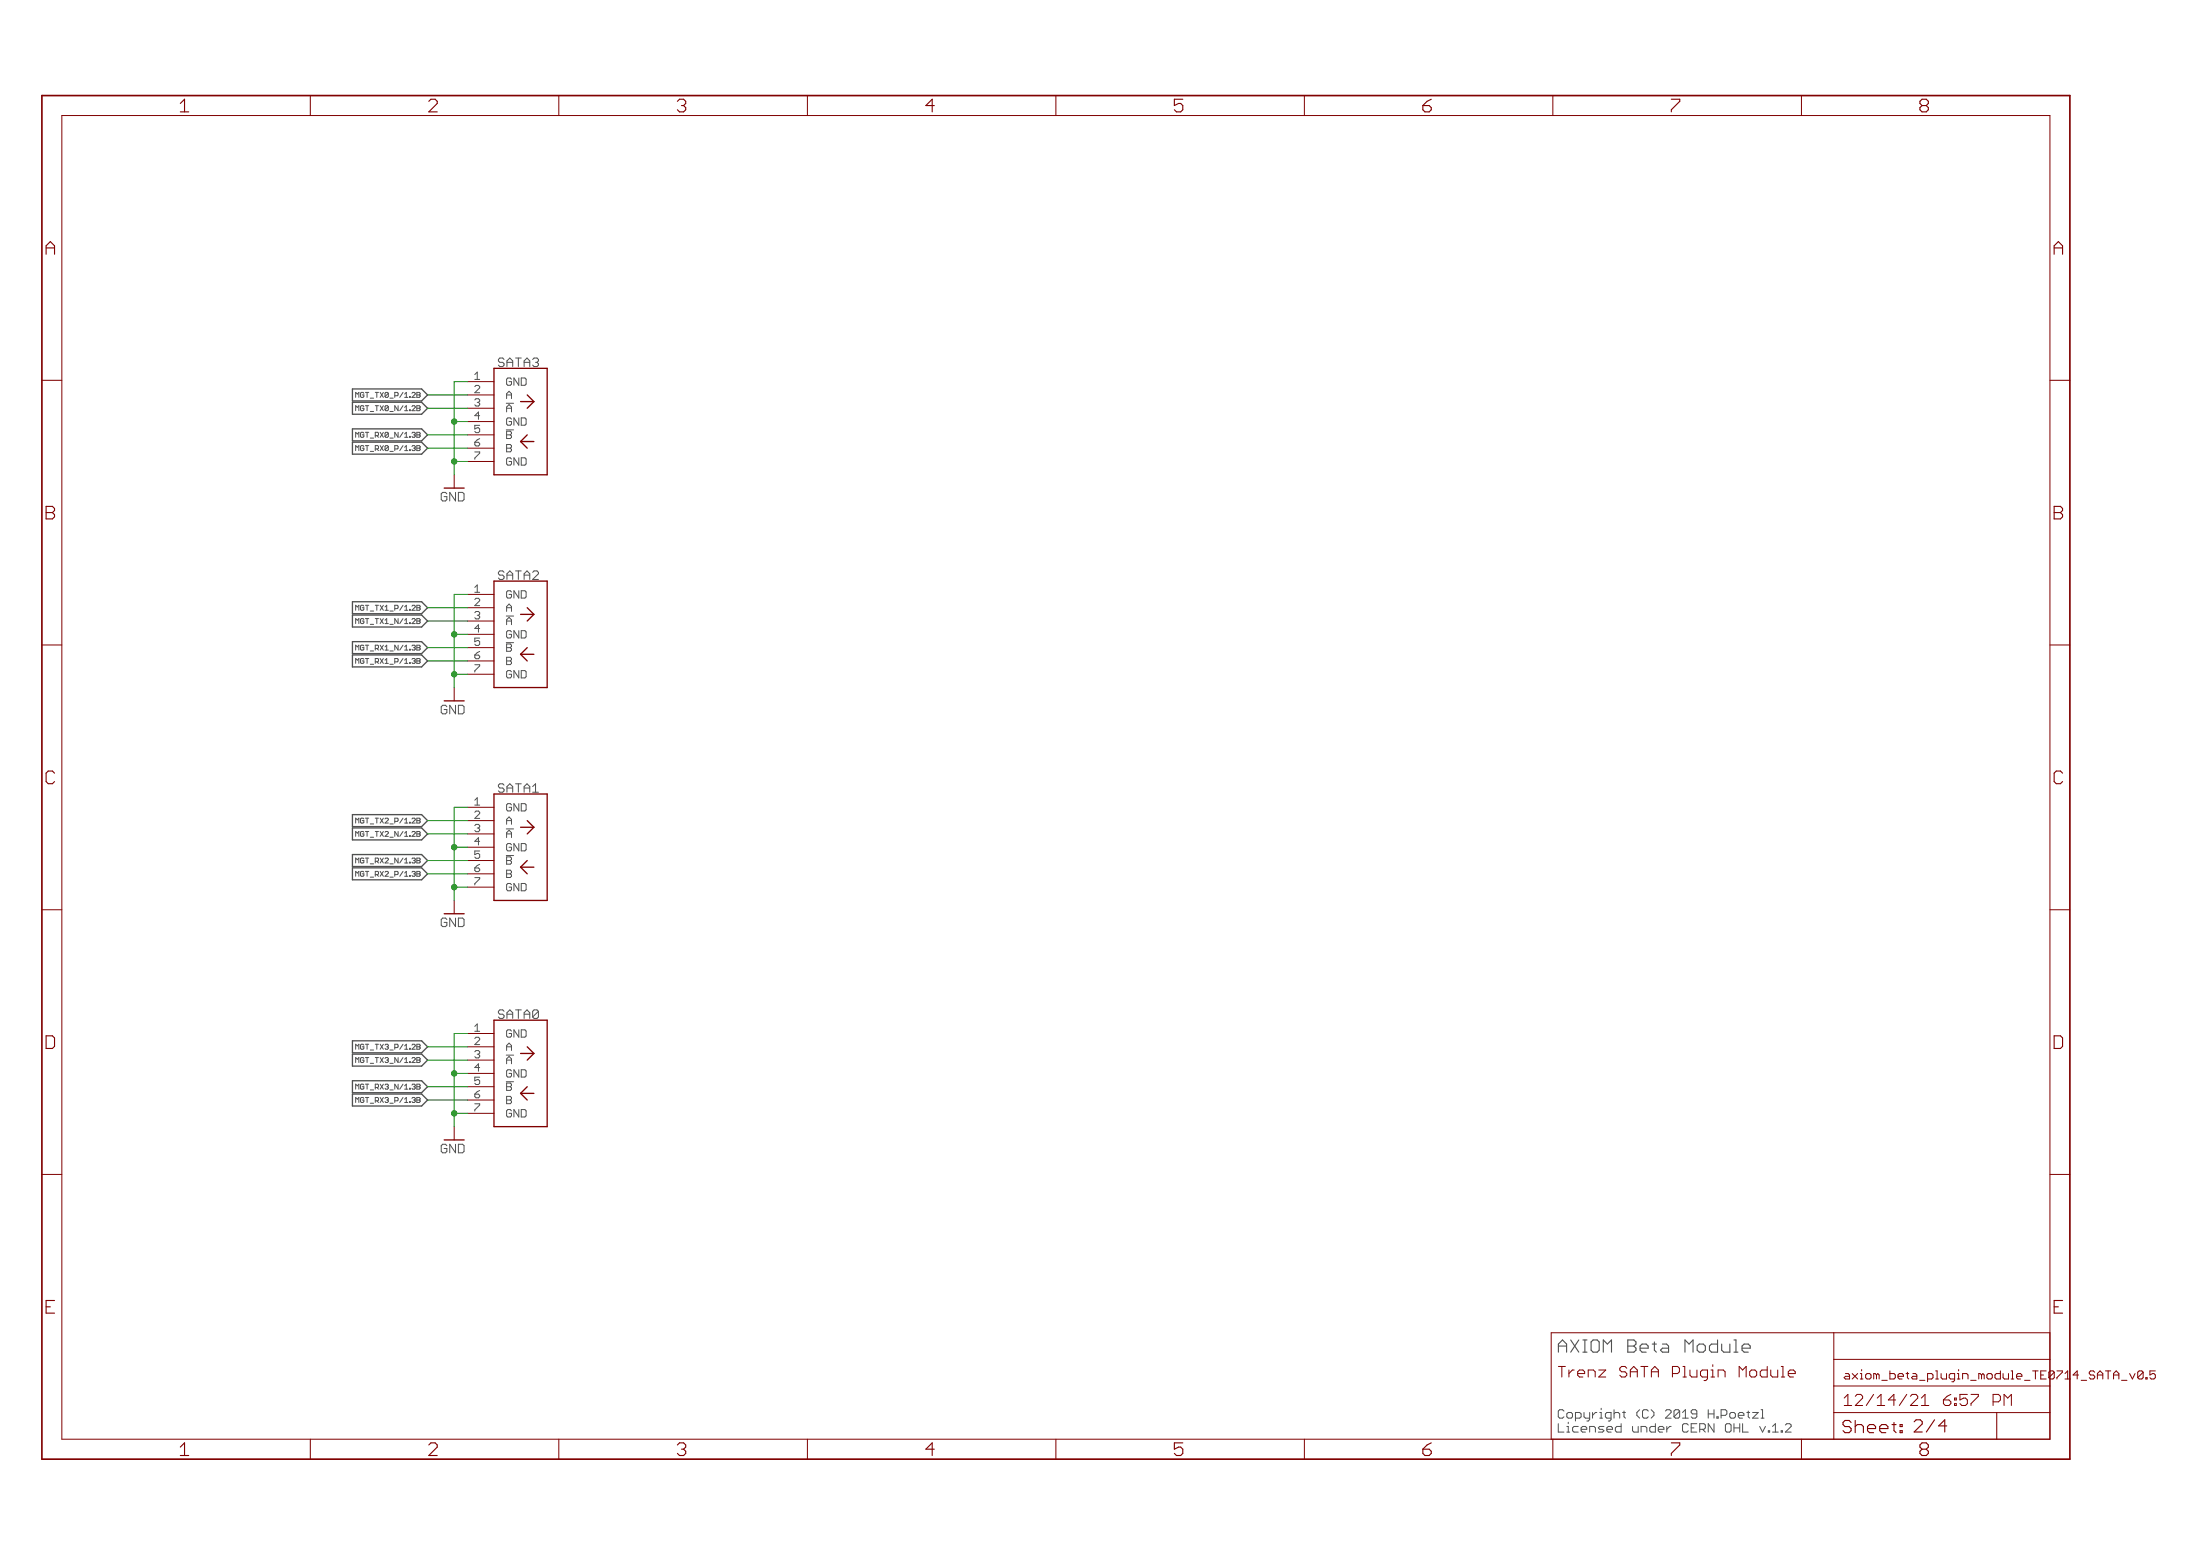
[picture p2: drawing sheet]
<svg xmlns="http://www.w3.org/2000/svg" width="420mm" height="297mm" viewBox="0 0 420 297" stroke-linecap="round" stroke-linejoin="round" font-family="sans-serif">
<g fill="none" stroke="#505050" stroke-width=".25">
<path d="M67.3 74.3h13.2l1.2 1.1-1.2 1.1h-13.2zM67.3 76.8h13.2l1.2 1.1-1.2 1.2h-13.2zM67.3 81.9h13.2l1.2 1.1-1.2 1.2h-13.2zM67.3 84.4h13.2l1.2 1.2-1.2 1.1h-13.2zM67.3 114.9h13.2l1.2 1.1-1.2 1.2h-13.2zM67.3 117.4h13.2l1.2 1.2-1.2 1.1h-13.2zM67.3 122.5h13.2l1.2 1.1-1.2 1.2h-13.2zM67.3 125h13.2l1.2 1.2-1.2 1.1h-13.2zM67.3 155.5h13.2l1.2 1.2-1.2 1.1h-13.2zM67.3 158.1h13.2l1.2 1.1-1.2 1.1h-13.2zM67.3 163.1h13.2l1.2 1.2-1.2 1.1h-13.2zM67.3 165.7h13.2l1.2 1.1-1.2 1.2h-13.2z"/>
<path d="M67.3 198.7h13.2l1.2 1.1-1.2 1.2h-13.2zM67.3 201.2h13.2l1.2 1.2-1.2 1.1h-13.2zM67.3 206.3h13.2l1.2 1.2-1.2 1.1h-13.2zM67.3 208.9h13.2l1.2 1.1-1.2 1.1h-13.2z"/>
</g>
<g fill="none" stroke="#505050" stroke-width=".19">
<path d="M68.5 74.9l-.3 .3-.3-.3v1M68.5 77.4l-.3 .4-.3-.4v1M68.5 82.5l-.3 .3-.3-.3v1M68.5 85.1l-.3 .3-.3-.3v.9M68.5 115.5l-.3 .4-.3-.4v1M68.5 118.1l-.3 .3-.3-.3v.9M68.5 123.2l-.3 .3-.3-.3v.9M68.5 125.7l-.3 .3-.3-.3v.9M68.5 156.2l-.3 .3-.3-.3v.9M68.5 158.7l-.3 .3-.3-.3v1M68.5 163.8l-.3 .3-.3-.3v.9M68.5 166.3l-.3 .4-.3-.4v1"/>
<path d="M68.5 199.3l-.3 .4-.3-.4v1M68.5 201.9l-.3 .3-.3-.3v.9M68.5 207l-.3 .3-.3-.3v.9M68.5 209.5l-.3 .3-.3-.3v1"/>
</g>
<g fill="none" stroke="#800000" stroke-width=".19">
<path d="M59.3 18.2v3.9M106.7 18.2v3.9M154.2 18.2v3.9M201.7 18.2v3.9M249.1 18.2v3.9M296.6 18.2v3.9M344 18.2v3.9M11.8 22.1h379.7v252.6h-379.7zM8 72.6h3.8M89.3 72.9h5M89.3 75.4h5M89.3 77.9h5"/>
<path d="M391.5 72.6h3.8M86.7 90.6v2.6M89.3 80.5h5M89.3 83h5M89.3 85.6h5M89.3 88.1h5M89.3 113.5h5M89.3 116h5M89.3 118.6h5M8 123.1h3.8M86.7 131.3v2.5M89.3 121.1h5"/>
<path d="M89.3 123.6h5M89.3 126.2h5M89.3 128.7h5M391.5 123.1h3.8M89.3 154.1h5M89.3 156.7h5M89.3 159.2h5M8 173.7h3.8M86.7 171.9v2.5M89.3 161.7h5M89.3 164.3h5M89.3 166.8h5"/>
<path d="M89.3 169.4h5M391.5 173.7h3.8M89.3 197.3h5M89.3 199.8h5M86.7 215.1v2.5M89.3 202.4h5M89.3 204.9h5M89.3 207.5h5M89.3 210h5M89.3 212.5h5M8 224.2h3.8M391.5 224.2h3.8"/>
<path d="M350.2 254.4v20.3M350.2 259.5h41.3M391.5 254.4h-95.3v20.3M59.3 274.7v3.9M106.7 274.7v3.9M154.2 274.7v3.9M201.7 274.7v3.9M249.1 274.7v3.9M296.6 274.7v3.9M344 274.7v3.9M350.2 269.7h41.3M350.2 264.6h41.3"/>
<path d="M381.3 269.7v5M410.6 261.7h1M411.1 262.2h.3l.2 .3v.5l-.2 .2h-.6"/>
</g>
<path d="M8 18.2h387.3v260.4h-387.3z" fill="none" stroke="#800000" stroke-width=".32"/>
<g fill="none" stroke="#800000" stroke-width=".25">
<path d="M94.3 70.3h10.2v20.3h-10.2zM99.4 76.7h2.6M100.7 75.4l1.3 1.3M102 76.7l-1.3 1.2M99.4 84.3l1.3 1.3M99.4 84.3h2.6M100.7 83l-1.3 1.3M94.3 110.9h10.2v20.4h-10.2zM99.4 117.3h2.6M100.7 116l1.3 1.3M102 117.3l-1.3 1.3M99.4 124.9l1.3 1.3"/>
<path d="M99.4 124.9h2.6M100.7 123.6l-1.3 1.3M94.3 151.6h10.2v20.3h-10.2zM99.4 157.9h2.6M100.7 156.7l1.3 1.2M102 157.9l-1.3 1.3M99.4 165.5l1.3 1.3M99.4 165.5h2.6M100.7 164.3l-1.3 1.2M94.3 194.8h10.2v20.3h-10.2zM100.7 199.8l1.3 1.3M99.4 201.1h2.6"/>
<path d="M99.4 208.7l1.3 1.3M99.4 208.7h2.6M100.7 207.5l-1.3 1.2M102 201.1l-1.3 1.3"/>
</g>
<g fill="none" stroke="#008000" stroke-width=".19">
<path d="M81.7 75.4h7.6M81.7 77.9h7.6M89.3 72.9h-2.6v17.7M81.7 83h7.6M81.7 85.6h7.6M86.7 88.1h2.6M86.7 80.5h2.6M81.7 116h7.6M81.7 118.6h7.6M89.3 113.5h-2.6v17.8M81.7 123.6h7.6M81.7 126.2h7.6"/>
<path d="M86.7 128.7h2.6M86.7 121.1h2.6M81.7 156.7h7.6M81.7 159.2h7.6M89.3 154.1h-2.6v17.8M81.7 164.3h7.6M81.7 166.8h7.6M86.7 169.4h2.6M86.7 161.7h2.6M81.7 199.8h7.6M89.3 197.3h-2.6v17.8M81.7 202.4h7.6"/>
<path d="M81.7 207.5h7.6M81.7 210h7.6M86.7 212.5h2.6M86.7 204.9h2.6"/>
</g>
<g fill="#008000" stroke="#008000" stroke-width=".19">
<circle cx="86.7" cy="88.1" r=".51"/>
<circle cx="86.7" cy="80.5" r=".51"/>
<circle cx="86.7" cy="128.7" r=".51"/>
<circle cx="86.7" cy="121.1" r=".51"/>
<circle cx="86.7" cy="169.4" r=".51"/>
<circle cx="86.7" cy="161.7" r=".51"/>
<circle cx="86.7" cy="212.5" r=".51"/>
<circle cx="86.7" cy="204.9" r=".51"/>
</g>
<g font-size="3.7" fill="#800000">
<text x="34.8" y="21.4">1</text>
<text x="82.2" y="21.4">2</text>
<text x="129.7" y="21.4">3</text>
<text x="177.1" y="21.4">4</text>
<text x="224.6" y="21.4">5</text>
<text x="272.1" y="21.4">6</text>
<text x="319.5" y="21.4">7</text>
<text x="367" y="21.4">8</text>
<text x="9.1" y="48.6">A</text>
<text x="392.6" y="48.6">A</text>
<text x="9.1" y="99.2">B</text>
<text x="392.6" y="99.2">B</text>
<text x="9.1" y="149.7">C</text>
<text x="392.6" y="149.7">C</text>
<text x="9.1" y="200.2">D</text>
<text x="392.6" y="200.2">D</text>
<text x="9.1" y="250.8">E</text>
<text x="392.6" y="250.8">E</text>
<text x="34.8" y="277.9">1</text>
<text x="82.2" y="277.9">2</text>
<text x="129.7" y="277.9">3</text>
<text x="177.1" y="277.9">4</text>
<text x="224.6" y="277.9">5</text>
<text x="272.1" y="277.9">6</text>
<text x="319.5" y="277.9">7</text>
<text x="367" y="277.9">8</text>
</g>
<text font-size="3.6" fill="#505050" x="297.8" y="258.2">AXIOM Beta Module</text>
<text font-size="3.6" fill="#800000" x="352.2" y="273.6">Sheet: 2/4</text>
<g font-size="3.2" fill="#800000">
<text x="352.4" y="268.4">12/14/21</text>
<text x="370" y="268.4">6:57 PM</text>
</g>
<text font-size="3.1" fill="#800000" x="297.8" y="263">Trenz SATA Plugin Module</text>
<g font-size="2.5" fill="#505050">
<text x="95.4" y="70.1">SATA3</text>
<text x="95.4" y="110.7">SATA2</text>
<text x="95.4" y="151.3">SATA1</text>
<text x="95.4" y="194.5">SATA0</text>
<text x="297.8" y="270.8">Copyright (C) 2019 H.Poetzl</text>
<text x="297.8" y="273.5">Licensed under CERN OHL v.1.2</text>
</g>
<g font-size="2.5" fill="#800000">
<text x="84.5" y="95.7">GND</text>
<text x="84.5" y="136.3">GND</text>
<text x="84.5" y="177">GND</text>
<text x="84.5" y="220.1">GND</text>
</g>
<g font-size="2.3" fill="#800000">
<text x="352.4" y="263.3">axiom_beta_plugin_module_TE0</text>
<text x="392.2" y="263.3">714_SATA_v0.5</text>
</g>
<g font-size="2.1" fill="#505050">
<text x="91" y="72.5">1</text>
<text x="91" y="75">2</text>
<text x="91" y="77.6">3</text>
<text x="97" y="73.6">GND</text>
<text x="97" y="76.2">A</text>
<text x="91" y="80.1">4</text>
<text x="91" y="82.7">5</text>
<text x="97" y="78.7">A</text>
<text x="97" y="81.2">GND</text>
<text x="97" y="83.8">B</text>
<text x="91" y="85.2">6</text>
<text x="91" y="87.7">7</text>
<text x="97" y="86.3">B</text>
<text x="97" y="88.8">GND</text>
<text x="91" y="113.1">1</text>
<text x="91" y="115.7">2</text>
<text x="91" y="118.2">3</text>
<text x="97" y="114.2">GND</text>
<text x="97" y="116.8">A</text>
<text x="97" y="119.3">A</text>
<text x="91" y="120.7">4</text>
<text x="91" y="123.3">5</text>
<text x="91" y="125.8">6</text>
<text x="97" y="121.9">GND</text>
<text x="97" y="124.4">B</text>
<text x="91" y="128.4">7</text>
<text x="97" y="126.9">B</text>
<text x="97" y="129.5">GND</text>
<text x="91" y="153.8">1</text>
<text x="97" y="154.9">GND</text>
<text x="91" y="156.3">2</text>
<text x="91" y="158.8">3</text>
<text x="91" y="161.4">4</text>
<text x="97" y="157.4">A</text>
<text x="97" y="160">A</text>
<text x="91" y="163.9">5</text>
<text x="91" y="166.5">6</text>
<text x="97" y="162.5">GND</text>
<text x="97" y="165">B</text>
<text x="97" y="167.6">B</text>
<text x="91" y="169">7</text>
<text x="97" y="170.1">GND</text>
<text x="91" y="196.9">1</text>
<text x="91" y="199.5">2</text>
<text x="91" y="202">3</text>
<text x="97" y="198">GND</text>
<text x="97" y="200.6">A</text>
<text x="97" y="203.1">A</text>
<text x="91" y="204.6">4</text>
<text x="91" y="207.1">5</text>
<text x="91" y="209.6">6</text>
<text x="97" y="205.7">GND</text>
<text x="97" y="208.2">B</text>
<text x="91" y="212.2">7</text>
<text x="97" y="210.7">B</text>
<text x="97" y="213.3">GND</text>
</g>
<g font-size="1.4" fill="#505050">
<text x="69" y="75.9">MGT_TX0_P/1.2B</text>
<text x="69" y="78.4">MGT_TX0_N/1.2B</text>
<text x="69" y="83.5">MGT_RX0_N/1.3B</text>
<text x="69" y="86.1">MGT_RX0_P/1.3B</text>
<text x="69" y="116.5">MGT_TX1_P/1.2B</text>
<text x="69" y="119.1">MGT_TX1_N/1.2B</text>
<text x="69" y="124.1">MGT_RX1_N/1.3B</text>
<text x="69" y="126.7">MGT_RX1_P/1.3B</text>
<text x="69" y="157.2">MGT_TX2_P/1.2B</text>
<text x="69" y="159.7">MGT_TX2_N/1.2B</text>
<text x="69" y="164.8">MGT_RX2_N/1.3B</text>
<text x="69" y="167.3">MGT_RX2_P/1.3B</text>
<text x="69" y="200.3">MGT_TX3_P/1.2B</text>
<text x="69" y="202.9">MGT_TX3_N/1.2B</text>
<text x="69" y="208">MGT_RX3_N/1.3B</text>
<text x="69" y="210.5">MGT_RX3_P/1.3B</text>
</g>
</svg>
